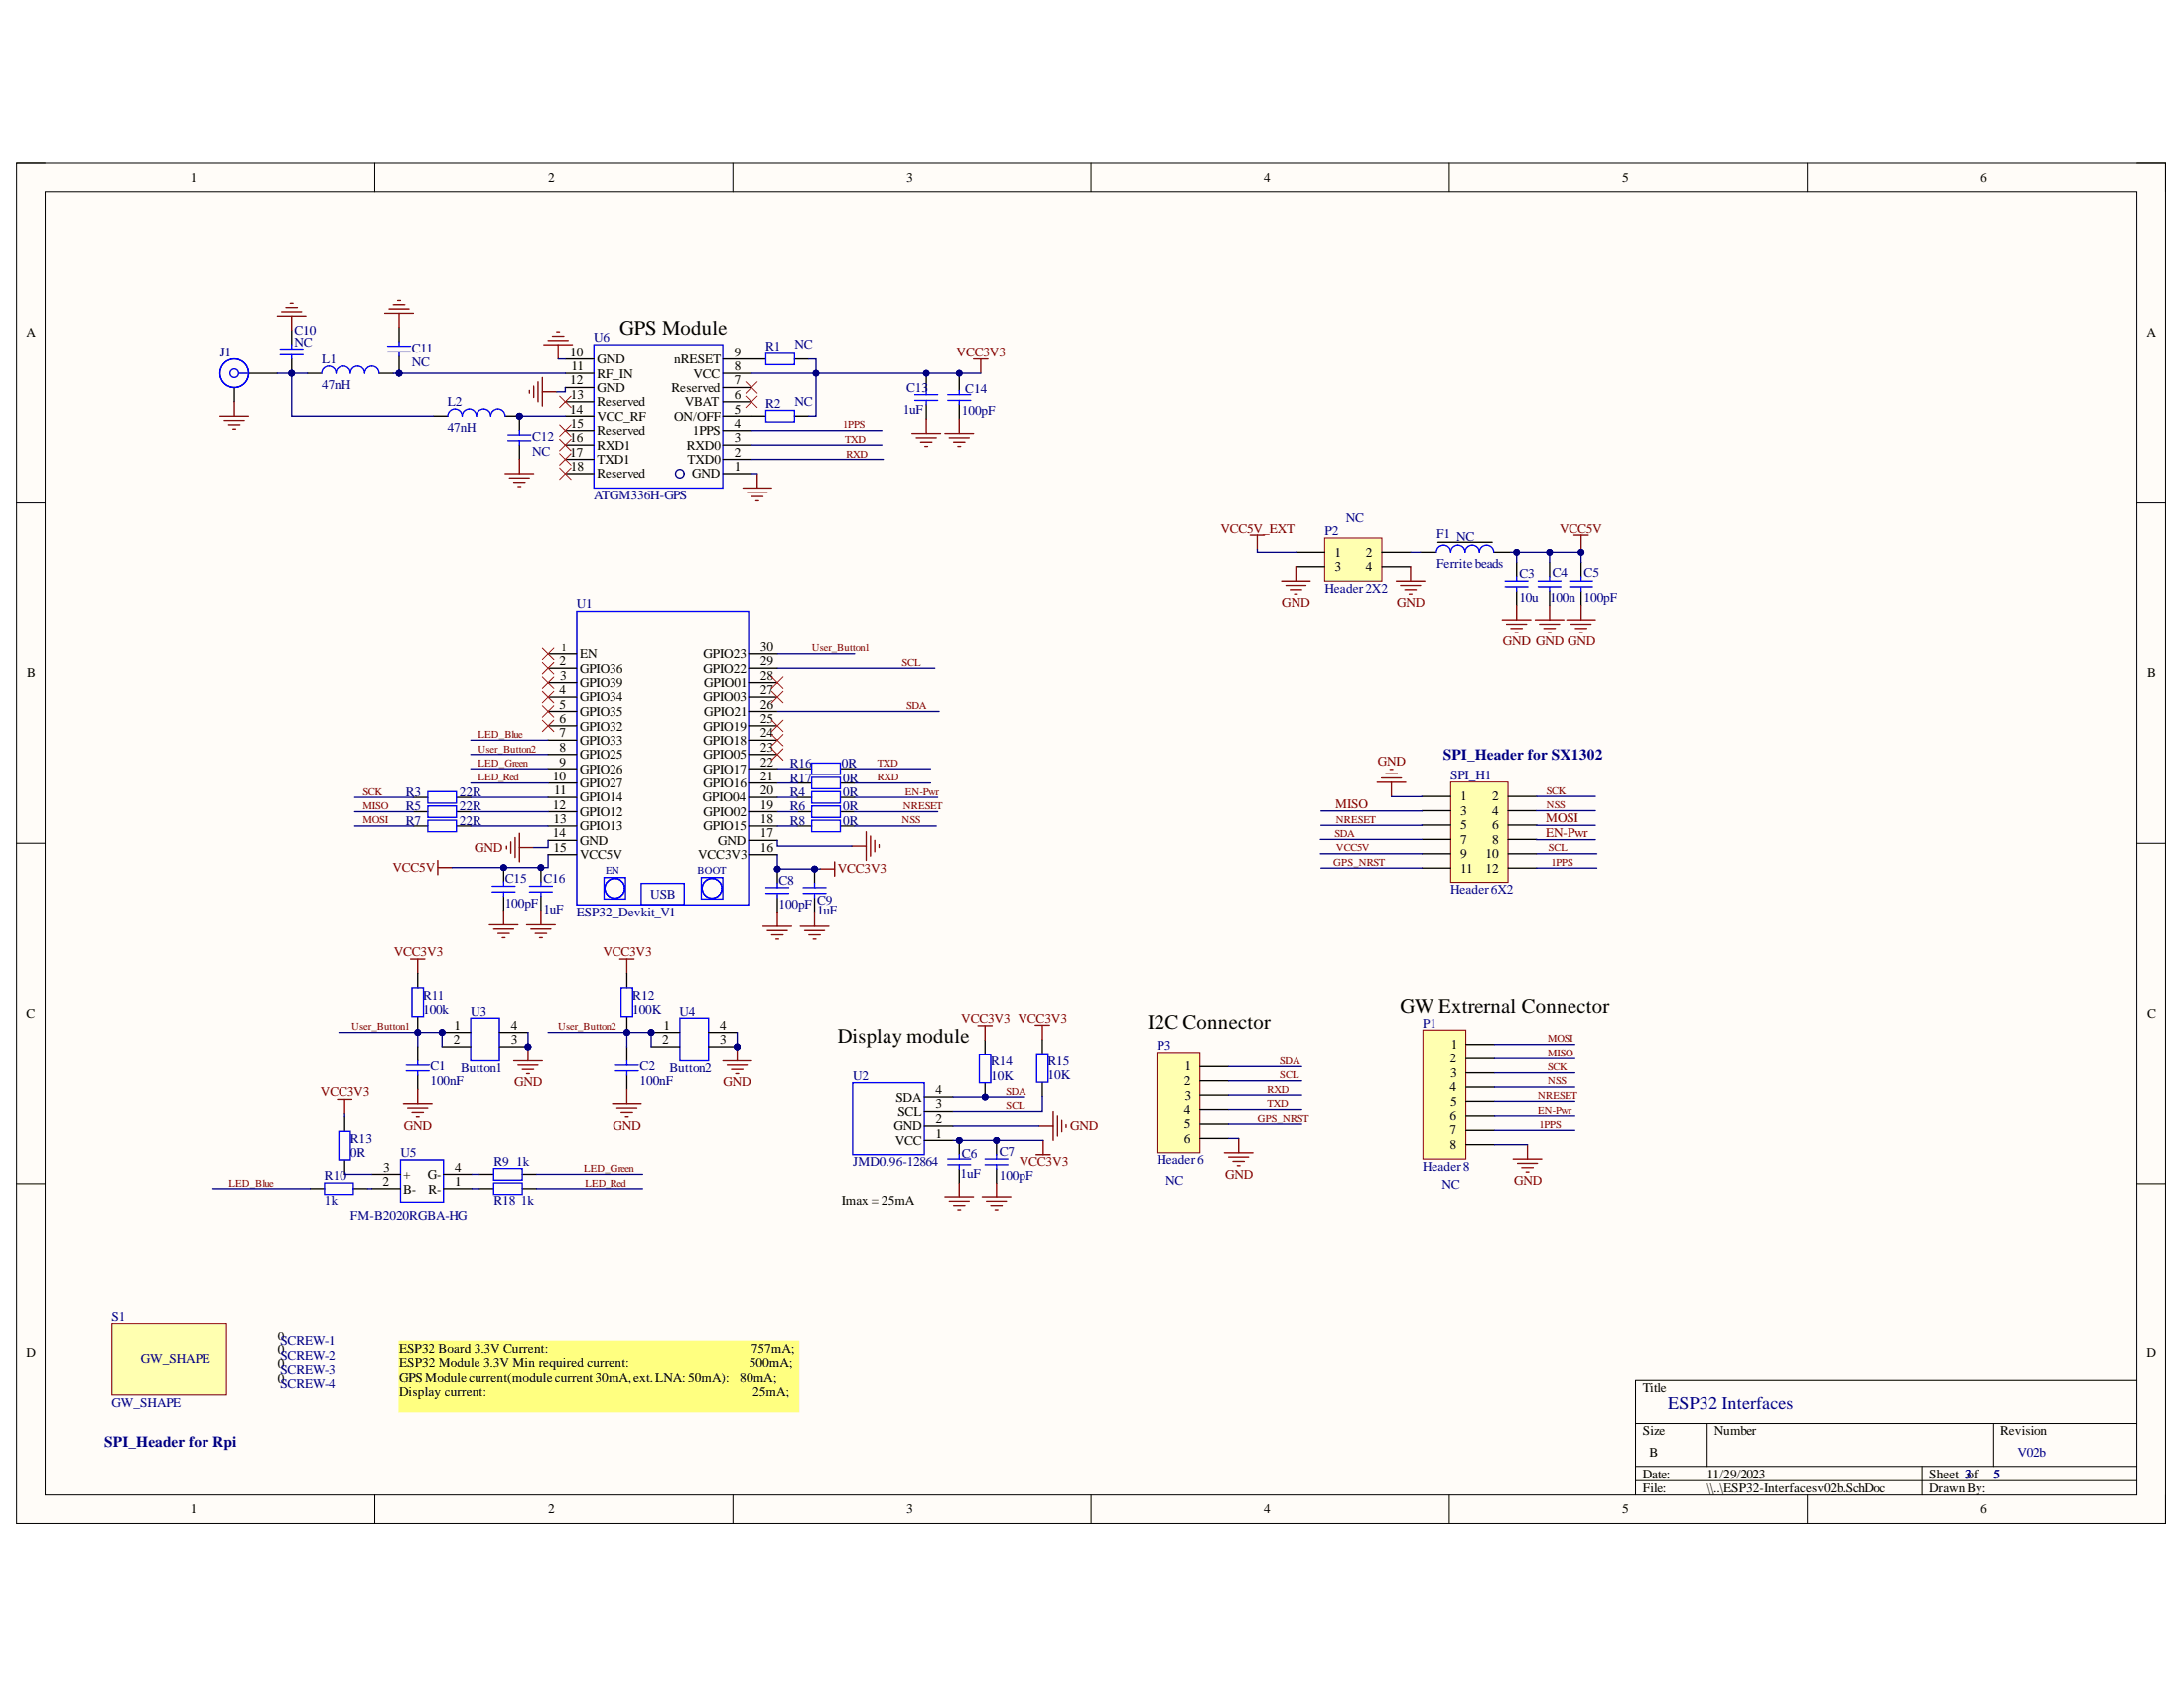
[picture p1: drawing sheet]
# Altium project ESP32_Interfacev02b.PrjPCB
1 sheet, 53 parts. Net scope: global (net labels, ports and power ports of the same name join across sheets).
Board files: ESP32_Interfaces_Board_v02b1-dxf.PcbDoc, ESP32_Interfaces_Board_v02b1.PcbDoc

## Sheet ESP32-Interfacesv02b.SchDoc
size B; DrawnBy: Erik Fountain; DocumentNumber: 3; SheetNumber: 3; SheetTotal: 5; PageSetup: Record=PageOptions¦CenterHorizontal=True¦CenterVertical=True¦PrintScale=0.72¦XCorrection=1.00¦YCorrection=1.00¦PrintKind=0¦BorderSize=5000000¦LeftOffset=0¦BottomOffset=0¦Orientation=2¦PaperLength=1000¦PaperWidth=1000¦Scale=100¦PaperSource=7¦PrintQuality=-4¦MediaType=1¦DitherType=10¦PaperKind=Letter¦PrintScaleMode=1

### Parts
C1  value 100nF  [rlc_603_smd]  (hidden comment: Cap)
C2  value 100nF  [rlc_603_smd]  (hidden comment: Cap)
C3  value 10u  [rlc_805_smd]  (hidden comment: Cap)
C4  value 100n  [rlc_603_smd]  (hidden comment: Cap)
C5  value 100pF  [rlc_603_smd]  (hidden comment: Cap)
C6  value 1uF  [rlc_603_smd]  (hidden comment: Cap)
C7  value 100pF  [rlc_603_smd]  (hidden comment: Cap)
C8  value 100pF  [rlc_603_smd]  (hidden comment: Cap)
C9  value 1uF  [rlc_603_smd]  (hidden comment: Cap)
C10  value NC  [rlc_402_smd]  (hidden comment: Cap)
C11  value NC  [rlc_402_smd]  (hidden comment: Cap)
C12  value NC  [rlc_402_smd]  (hidden comment: Cap)
C13  value 1uF  [rlc_603_smd]  (hidden comment: Cap)
C14  value 100pF  [rlc_603_smd]  (hidden comment: Cap)
C15  value 100pF  [rlc_603_smd]  (hidden comment: Cap)
C16  value 1uF  [rlc_603_smd]  (hidden comment: Cap)
F1  Ferrite beads  value NC  [rlc_603_smd]
J1  32K145-400L5  [ROS-32K145-400L5_V]  (value not drawn)
L1  value 47nH  [rlc_402_smd]  (hidden comment: Inductor)
L2  value 47nH  [rlc_402_smd]  (hidden comment: Inductor)
P1  Header 8  [HDR1X8]
P2  Header 2X2  [HDR2X2]
P3  Header 6  [HDR1X6]
R1  value NC  [rlc_402_smd]  (hidden comment: Resistor)
R2  value NC  [rlc_402_smd]  (hidden comment: Resistor)
R3  value 22R  [rlc_402_smd]  (hidden comment: Resistor)
R4  value 0R  [rlc_402_smd]  (hidden comment: Resistor)
R5  value 22R  [rlc_402_smd]  (hidden comment: Resistor)
R6  value 0R  [rlc_402_smd]  (hidden comment: Resistor)
R7  value 22R  [rlc_402_smd]  (hidden comment: Resistor)
R8  value 0R  [rlc_402_smd]  (hidden comment: Resistor)
R9  value 1k  [rlc_402_smd]  (hidden comment: Resistor)
R10  value 1k  [rlc_402_smd]  (hidden comment: Resistor)
R11  value 100k  [rlc_402_smd]  (hidden comment: Resistor)
R12  value 100K  [rlc_402_smd]  (hidden comment: Resistor)
R13  value 0R  [rlc_402_smd]  (hidden comment: Resistor)
R14  value 10K  [rlc_402_smd]  (hidden comment: Resistor)
R15  value 10K  [rlc_402_smd]  (hidden comment: Resistor)
R16  value 0R  [rlc_402_smd]  (hidden comment: Resistor)
R17  value 0R  [rlc_402_smd]  (hidden comment: Resistor)
R18  value 1k  [rlc_402_smd]  (hidden comment: Resistor)
S1  GW_SHAPE  [GW_SHAPE]
SCREW-1  Logo symbol  [screw-M3]  (value not drawn)
SCREW-2  Logo symbol  [SCREW-M3]  (value not drawn)
SCREW-3  Logo symbol  [screw-M3]  (value not drawn)
SCREW-4  Logo symbol  [SCREW-M3]  (value not drawn)
SPI_H1  Header 6X2  [header_6_2_2.0]
U1  ESP32_Devkit_V1  [ESP32-DOIT-30]
U2  JMD0.96-12864  [JMD0.96_12864]
U3  Button1  [TACT SWITCH_8HA-A-S1-01 - duplicate]
U4  Button2  [TACT SWITCH_8HA-A-S1-01 - duplicate]
U5  FM-B2020RGBA-HG  [RGB_2020]
U6  ATGM336H-GPS  [ATGM336H]

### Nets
GND: C1.2 C2.2 C3.1 C4.1 C5.1 C6.2 C7.2 C8.2 C9.2 C10.2 C11.1 C12.1 C13.1 C14.1 C15.2 C16.2 J1.MP P1.8 P2.3 P2.4 P3.6 SPI_H1.1 U1.14(GND) U1.17(GND) U2.2(GND) U3.3 U3.4 U4.3 U4.4 U6.1(GND) U6.10(GND) U6.12(GND)
VCC3V3: C6.1 C7.1 C8.1 C9.1 C13.2 C14.2 R1.2 R2.2 R11.1 R12.1 R13.2 R14.1 R15.1 U1.16(VCC3V3) U2.1(VCC) U6.8(VCC)
VCC5V: C3.2 C4.2 C5.2 C15.1 C16.1 F1.2 SPI_H1.9 U1.15(VCC5V)
VCC5V_EXT: P2.1
1PPS: P1.7 SPI_H1.12 U6.4(1PPS)
EN-Pwr: P1.6 R4.2 SPI_H1.8
GPS_NRST: P3.5 SPI_H1.11
LED_Blue: R10.2 U1.7(GPIO33)
LED_Green: R9.1 U1.9(GPIO26)
LED_Red: R18.1 U1.10(GPIO27)
MISO: P1.2 R5.1 SPI_H1.3
MOSI: P1.1 R7.1 SPI_H1.6
NRESET: P1.5 R6.2 SPI_H1.5
NSS: P1.4 R8.2 SPI_H1.4
RXD: P3.3 R17.2 U6.2(TXD0)
SCK: P1.3 R3.1 SPI_H1.2
SCL: P3.2 R15.2 SPI_H1.10 U1.29(GPIO22) U2.3(SCL)
SDA: P3.1 R14.2 SPI_H1.7 U1.26(GPIO21) U2.4(SDA)
TXD: P3.4 R16.2 U6.3(RXD0)
User_Button1: C1.1 R11.2 U1.30(GPIO23) U3.1 U3.2
User_Button2: C2.1 R12.2 U1.8(GPIO25) U4.1 U4.2
NetC10_1: C10.1 J1.1 L1.1 L2.1
NetC11_2: C11.2 L1.2 U6.11(RF_IN)
NetC12_2: C12.2 L2.2 U6.14(VCC_RF)
NetF1_1: F1.1 P2.2
NetR1_1: R1.1 U6.9(nRESET)
NetR2_1: R2.1 U6.5(ON/OFF)
NetR3_2: R3.2 U1.11(GPIO14)
NetR4_1: R4.1 U1.20(GPIO04)
NetR5_2: R5.2 U1.12(GPIO12)
NetR6_1: R6.1 U1.19(GPIO02)
NetR7_2: R7.2 U1.13(GPIO13)
NetR8_1: R8.1 U1.18(GPIO15)
NetR9_2: R9.2 U5.4(G-)
NetR10_1: R10.1 U5.2(B-)
NetR13_1: R13.1 U5.3(+)
NetR16_1: R16.1 U1.22(GPIO17)
NetR17_1: R17.1 U1.21(GPIO16)
NetR18_2: R18.2 U5.1(R-)

Not connected (* = marked no-connect by the designer): SCREW-1 0; SCREW-2 0; SCREW-3 0; SCREW-4 0; U1 1(EN)* 2(GPIO36)* 3(GPIO39)* 4(GPIO34)* 5(GPIO35)* 6(GPIO32)* 23(GPIO05)* 24(GPIO18)* 25(GPIO19)* 27(GPIO03)* 28(GPIO01)*; U6 6(VBAT)* 7(Reserved)* 13(Reserved)* 15(Reserved)* 16(RXD1)* 17(TXD1)* 18(Reserved)*

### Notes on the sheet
- (near U6) GPS Module
- (near P2) NC
- (near SPI_H1) SPI_Header for SX1302
- (near R14) Display module
- (near P3) I2C Connector
- (near P1) GW Extrernal Connector
- (near P3) NC
- (near P1) NC
- Imax = 25mA
- ESP32 Board 3.3V Current:                                                             757mA;
  ESP32 Module 3.3V Min required current:                                    500mA;
  GPS Module current(module current 30mA, ext. LNA: 50mA):     80mA;
  Display current:                                                                                25mA;
- ESP32 Interfaces
- SPI_Header for Rpi
- V02b
